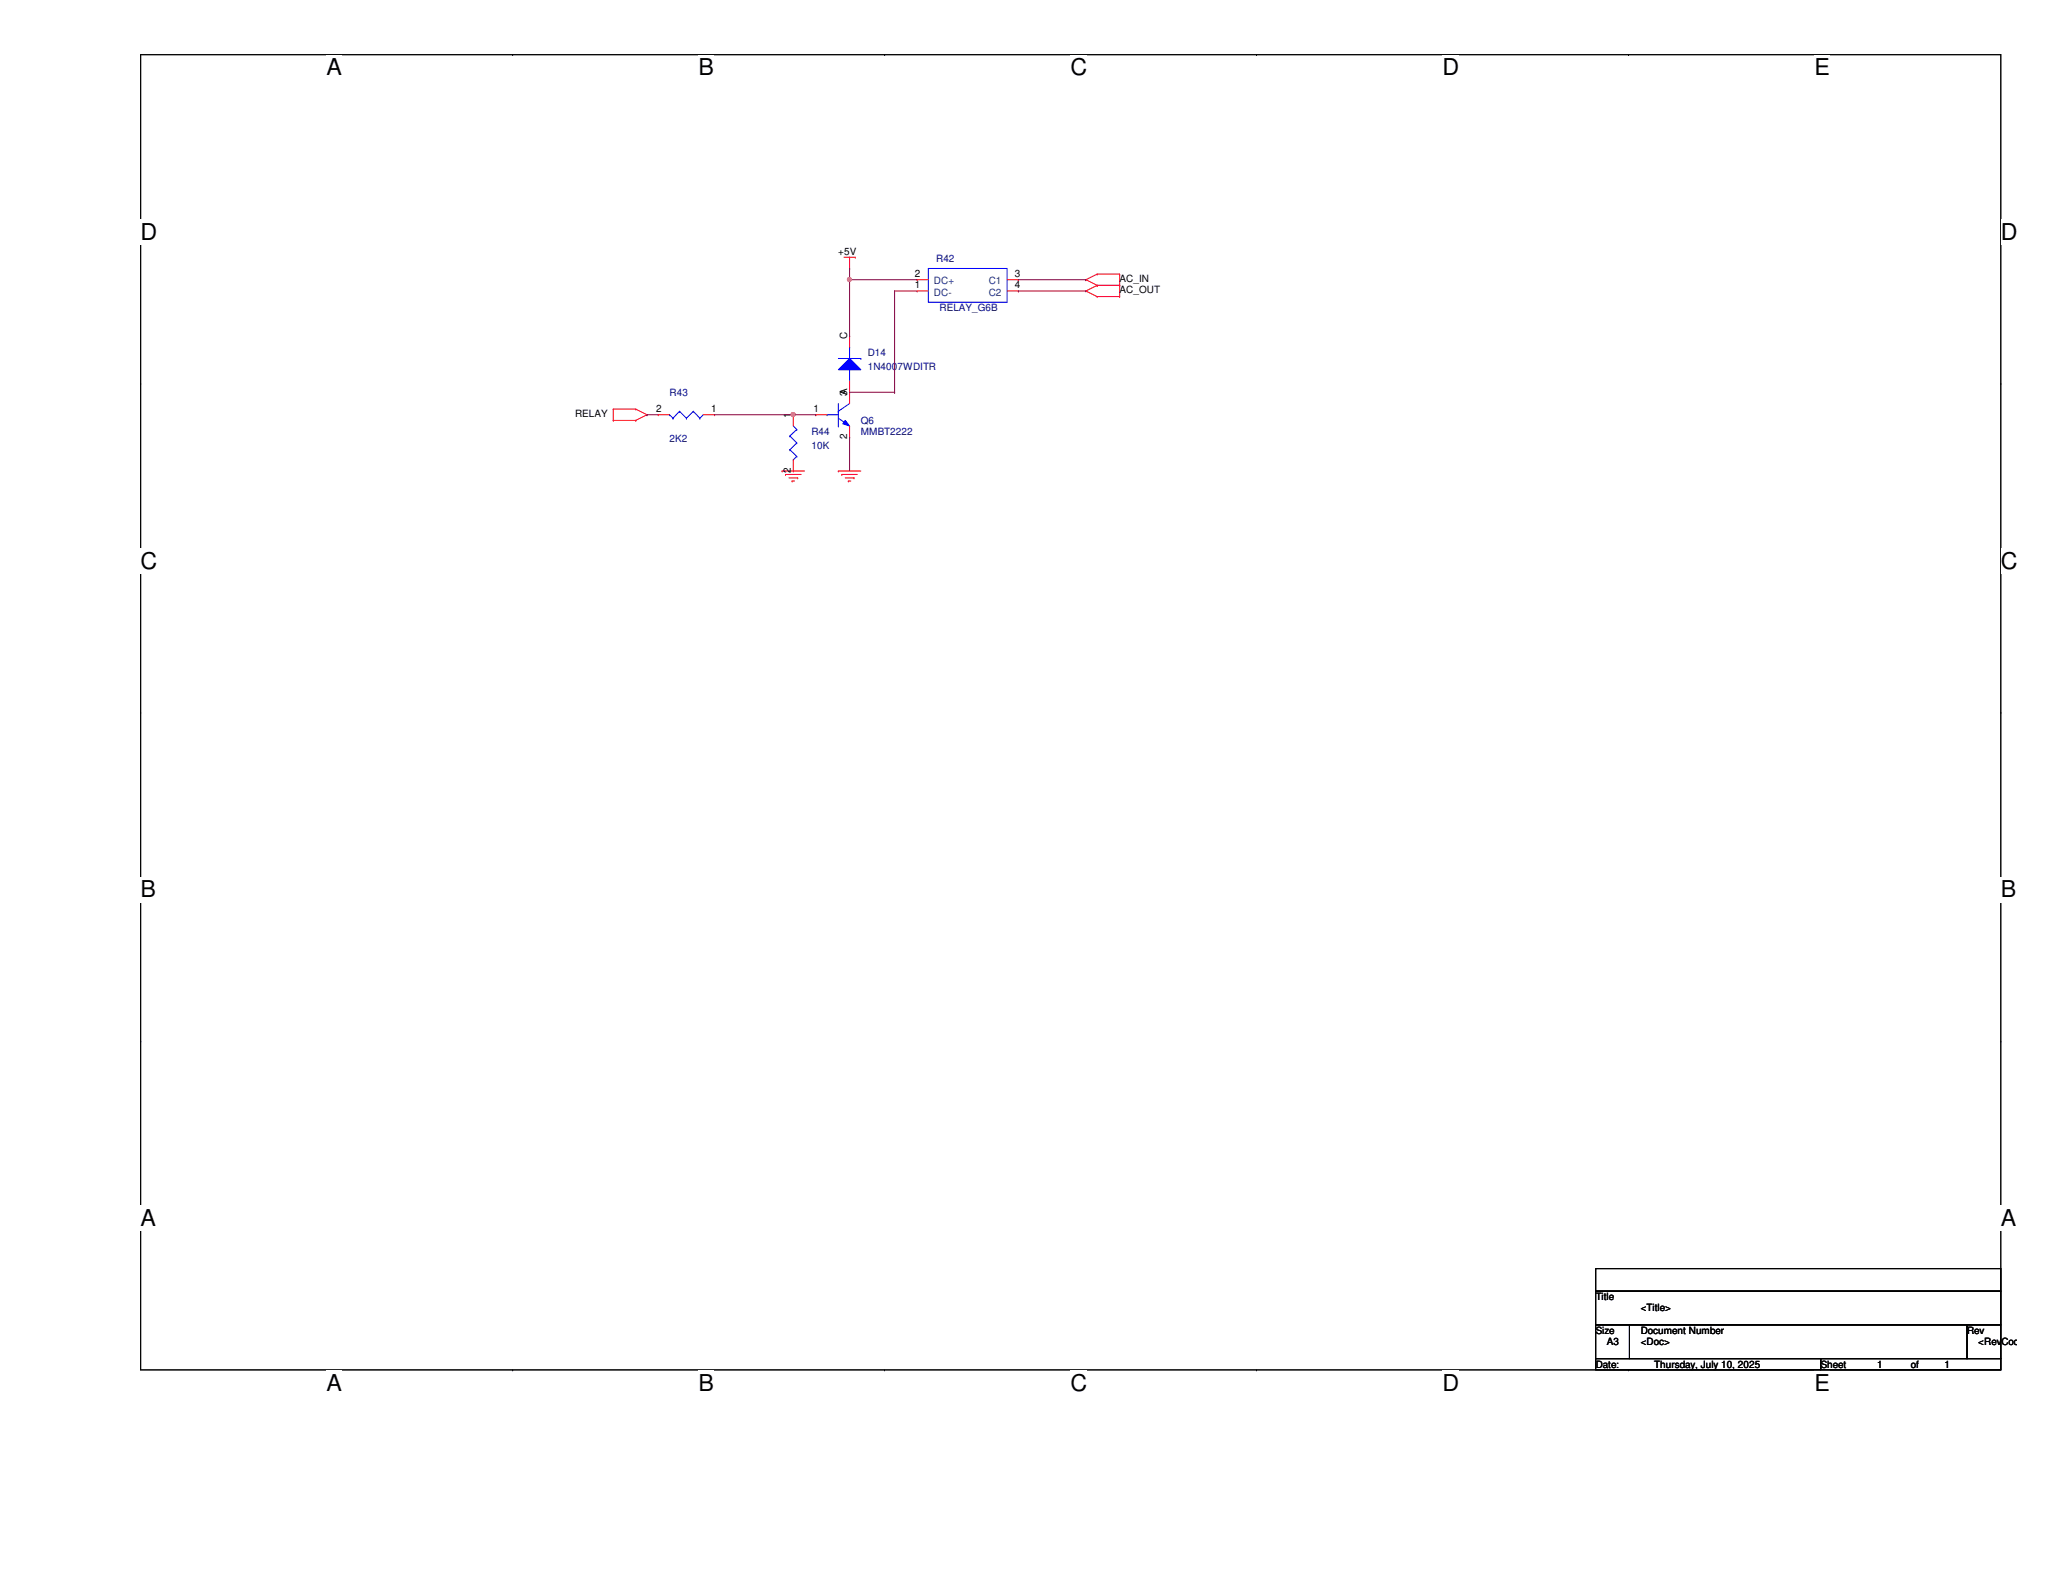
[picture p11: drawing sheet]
<svg xmlns="http://www.w3.org/2000/svg" width="279mm" height="216mm" viewBox="0 0 279 216" stroke-linecap="round" stroke-linejoin="round" font-family="sans-serif">
<path d="M19.1 7.4h251.9v178.1h-251.9z" fill="none" stroke="#000" stroke-width=".14"/>
<g fill="#fff">
<path d="M44.2 7.4h2.1v3.5h-2.1z"/>
<path d="M44.2 185.5h2.1v3.5h-2.1z"/>
</g>
<path d="M69.4 7.4h.1M69.4 185.5h.1" fill="none" stroke="#000" stroke-width=".14"/>
<g fill="#fff">
<path d="M94.6 7.4h2.1v3.5h-2.1z"/>
<path d="M94.6 185.5h2.1v3.5h-2.1z"/>
</g>
<path d="M119.8 7.4h.1M119.8 185.5h.1" fill="none" stroke="#000" stroke-width=".14"/>
<g fill="#fff">
<path d="M145 7.4h2.2v3.5h-2.2z"/>
<path d="M145 185.5h2.2v3.5h-2.2z"/>
</g>
<path d="M170.2 7.4h.1M170.2 185.5h.1" fill="none" stroke="#000" stroke-width=".14"/>
<g fill="#fff">
<path d="M195.4 7.4h2.2v3.5h-2.2z"/>
<path d="M195.4 185.5h2.2v3.5h-2.2z"/>
</g>
<path d="M220.6 7.4h.1M220.6 185.5h.1" fill="none" stroke="#000" stroke-width=".14"/>
<g fill="#fff">
<path d="M245.7 7.4h2.1v3.5h-2.1z"/>
<path d="M245.7 185.5h2.1v3.5h-2.1z"/>
<path d="M19.1 29.7h2.2v3.4h-2.2z"/>
<path d="M271 29.7h2.1v3.4h-2.1z"/>
<path d="M19.1 74.2h2.2v3.5h-2.2z"/>
<path d="M271 74.2h2.1v3.5h-2.1z"/>
</g>
<path d="M19.1 51.9h.1M271 51.9h.1" fill="none" stroke="#000" stroke-width=".14"/>
<g fill="#fff">
<path d="M19.1 118.7h2v3.5h-2z"/>
<path d="M271 118.7h2.1v3.5h-2.1z"/>
</g>
<path d="M19.1 96.5h.1M271 96.5h.1" fill="none" stroke="#000" stroke-width=".14"/>
<g fill="#fff">
<path d="M19.1 163.3h2v3.5h-2z"/>
<path d="M271 163.3h2.1v3.5h-2.1z"/>
</g>
<path d="M19.1 141h.1M271 141h.1M216.1 171.8h54.9v3.1h-54.9zM216.1 174.9h54.9v4.6h-54.9zM216.1 179.5h4.6v4.5h-4.6zM220.7 179.5h45.7v4.5h-45.7zM266.4 179.5h4.6v4.5h-4.6zM216.1 184h30.5v1.5h-30.5zM246.6 184h24.4v1.5h-24.4z" fill="none" stroke="#000" stroke-width=".14"/>
<g fill="none" stroke="#f00" stroke-width=".14">
<path d="M114.3 34.8h1.5M115.1 36.4h.1M115.1 34.8v1.6M115.8 34.8h.1M147.1 39.4h.1M147.1 37.9h.1M147.1 39.4l1.5 .8M147.1 37.9l1.5 .7M148.6 38.6h.1M148.6 37.1h.1M148.6 38.6l-1.5 .8M148.6 38.6h3"/>
<path d="M148.6 37.1l-1.5 .8M148.6 37.1h3M151.6 38.6h.1M151.6 37.1h.1M151.6 37.1v3.1M83.1 56.9h.1M83.1 55.4h.1M83.1 56.9h3M83.1 55.4v1.5M83.1 55.4h3M86.1 56.9h.1M86.1 55.4h.1"/>
<path d="M86.1 55.4l1.5 .8M87.6 56.2h.1M87.6 56.2l-1.5 .7M148.6 40.2h.1M148.6 40.2h3M151.6 40.2h.1M105.9 63.8h.1M105.9 63.8h3.1M106.4 64.3h.1M106.4 64.3h2.1M106.8 64.7h1.2M107.3 65.2h.1"/>
<path d="M107.3 65.2h.3M108 64.7h.1M113.5 63.8h.1M113.5 63.8h3.1M114 64.3h.1M114 64.3h2.1M114.5 64.7h1.2M114.9 65.2h.1M114.9 65.2h.3M115.7 64.7h.1"/>
</g>
<path d="M113.5 50.1l1.6-1.5 1.5 1.5z" fill="#00f"/>
<g fill="none" stroke="#00f" stroke-width=".14">
<path d="M125.7 36.4h10.7v4.5h-10.7zM112 56.2h.1M112 56.2h1.5M113.5 50.1l1.6-1.5 1.5 1.5zM113.5 55.7h.1M113.5 57.7h.1M113.5 48.6h3.1M113.5 56.6l1.6 1.1M113.5 54.7v3M115.1 50.1h.1M115.1 47h.1M115.1 57.7h.1"/>
<path d="M115.1 47v1.6M115.1 50.1v1.5M115.1 54.7l-1.6 1M116.6 48.6h.1"/>
</g>
<path d="M124.2 39.4h.1M124.2 37.9h.1M124.2 39.4h1.5M124.2 37.9h1.5M136.4 39.4h1.5M136.4 37.9h1.5M137.9 37.9h.1M137.9 39.4h.1M115.1 53.1h.1M115.1 45.5h.1M115.1 45.5v1.5M115.1 51.6v1.5" fill="none" stroke="#f00" stroke-width=".14"/>
<path d="M114.5 56.9l.6 .8-1-.3z" fill="#00f"/>
<g fill="none" stroke="#00f" stroke-width=".14">
<path d="M90.7 56.2h.1M90.7 56.2l.4 .4M91.1 56.6h.1M92 55.7h.1M92 55.7l1 .9M92 55.7l-.9 .9M93 56.6h.1M93.9 55.7h.1M93.9 55.7l.9 .9M93.9 55.7l-.9 .9M94.8 56.6h.1M95.3 56.2l-.5 .4"/>
<path d="M107 59.1h.1M107 59.1l.9 .9M107.4 57.7l.5 .5M107.9 58.2h.1M107.9 60h.1M107.9 58.2l-.9 .9M107.9 60l-.9 .9M114.5 56.9l.6 .8-1-.3zM107 60.9h.1M107 60.9l.9 .9M107.4 62.3h.1M107.9 61.8h.1"/>
<path d="M107.9 61.8l-.5 .5"/>
</g>
<g fill="none" stroke="#f00" stroke-width=".14">
<path d="M89.2 56.2h.1M89.2 56.2h1.5M95.3 56.2h1.5M96.8 56.2h.1M107.4 56.2h.1M107.4 56.2v1.5M110.5 56.2h.1M110.5 56.2h1.5M115.1 59.2h.1M115.1 53.1h.1M115.1 53.1v1.6M115.1 57.7v1.5"/>
<path d="M107.4 63.8h.1M107.4 62.3v1.5"/>
</g>
<path d="M115.1 36.4h.1M115.1 37.9h.1M115.1 36.4v9.1M115.1 37.9h9.1M115.1 45.5h.1" fill="none" stroke="#800040" stroke-width=".14"/>
<circle cx="115" cy="37.9" r=".29" fill="#f0f"/>
<circle cx="115" cy="37.9" r=".29" fill="none" stroke="#f0f" stroke-width=".14"/>
<g fill="none" stroke="#800040" stroke-width=".14">
<path d="M121.2 39.4h.1M121.2 39.4h3M121.2 39.4v13.7M137.9 39.4h.1M137.9 37.9h9.2M137.9 39.4h9.2M147.1 37.9h.1M87.6 56.2h.1M87.6 56.2h1.6M96.8 56.2h10.6M107.4 56.2h.1M115.1 53.1h6.1"/>
<path d="M121.2 53.1h.1"/>
</g>
<circle cx="107.4" cy="56.1" r=".29" fill="#f0f"/>
<circle cx="107.4" cy="56.1" r=".29" fill="none" stroke="#f0f" stroke-width=".14"/>
<path d="M107.4 56.2h3.1M110.5 56.2h.1M115.1 59.2h.1M115.1 59.2v4.6" fill="none" stroke="#800040" stroke-width=".14"/>
<circle cx="115" cy="37.9" r=".29" fill="#f0f"/>
<circle cx="115" cy="37.9" r=".29" fill="none" stroke="#f0f" stroke-width=".14"/>
<circle cx="107.4" cy="56.1" r=".29" fill="#f0f"/>
<circle cx="107.4" cy="56.1" r=".29" fill="none" stroke="#f0f" stroke-width=".14"/>
<g font-size="3.1">
<text x="44.2" y="10.2">A</text>
<text x="94.6" y="10.2">B</text>
<text x="145" y="10.2">C</text>
<text x="195.4" y="10.2">D</text>
<text x="245.7" y="10.2">E</text>
<text x="19" y="32.5">D</text>
<text x="271" y="32.5">D</text>
<text x="19" y="77">C</text>
<text x="271" y="77">C</text>
<text x="19" y="121.5">B</text>
<text x="271" y="121.5">B</text>
<text x="19" y="166.1">A</text>
<text x="271" y="166.1">A</text>
<text x="44.2" y="188.3">A</text>
<text x="94.6" y="188.3">B</text>
<text x="145" y="188.3">C</text>
<text x="195.4" y="188.3">D</text>
<text x="245.7" y="188.3">E</text>
</g>
<g font-size="1.4">
<text x="113.5" y="34.5">+5V</text>
<text x="123.9" y="39.1">1</text>
<text x="123.9" y="37.5">2</text>
<text x="137.5" y="37.5">3</text>
<text x="137.5" y="39.1">4</text>
<text x="151.6" y="39.7">AC_OUT</text>
<text x="151.6" y="38.2">AC_IN</text>
<text x="114.7" y="46" transform="rotate(-90 114.7 46)">C</text>
<text x="114.7" y="53.6" transform="rotate(-90 114.7 53.6)">3</text>
<text x="114.7" y="53.6" transform="rotate(-90 114.7 53.6)">A</text>
<text x="77.9" y="56.5">RELAY</text>
<text x="88.9" y="55.8">2</text>
<text x="96.3" y="55.8">1</text>
<text x="107.1" y="56.6" transform="rotate(-90 107.1 56.6)">1</text>
<text x="110.2" y="55.8">1</text>
<text x="114.7" y="59.5" transform="rotate(-90 114.7 59.5)">2</text>
<text x="107.1" y="64.1" transform="rotate(-90 107.1 64.1)">2</text>
<text x="216.1" y="176.1">Title</text>
<text x="222.2" y="177.6">&lt;Title&gt;</text>
<text x="216.1" y="180.7">Size</text>
<text x="216.1" y="185.3">Date:</text>
<text x="217.6" y="182.2">A3</text>
<text x="222.2" y="182.2">&lt;Doc&gt;</text>
<text x="222.2" y="180.7">Document Number</text>
<text x="224" y="185.3">Thursday, July 10, 2025</text>
<text x="246.6" y="185.3">Sheet</text>
<text x="254.2" y="185.3">1</text>
<text x="258.8" y="185.3">of</text>
<text x="263.4" y="185.3">1</text>
<text x="266.4" y="180.7">Rev</text>
<text x="267.9" y="182.2">&lt;RevCod</text>
</g>
<g font-size="1.4" fill="#000080">
<text x="126.8" y="35.5">R42</text>
<text x="127.3" y="42.2">RELAY_G6B</text>
<text x="90.7" y="53.6">R43</text>
<text x="117.5" y="48.3">D14</text>
<text x="117.5" y="50.1">1N4007WDITR</text>
<text x="90.7" y="59.9">2K2</text>
<text x="109.9" y="58.9">R44</text>
<text x="116.6" y="57.4">Q6</text>
<text x="116.6" y="58.9">MMBT2222</text>
<text x="109.9" y="60.7">10K</text>
</g>
<g font-size="1.4" fill="#004080">
<text x="126.5" y="40">DC-</text>
<text x="126.5" y="38.5">DC+</text>
<text x="133.9" y="38.5">C1</text>
<text x="133.9" y="40">C2</text>
</g>
</svg>
